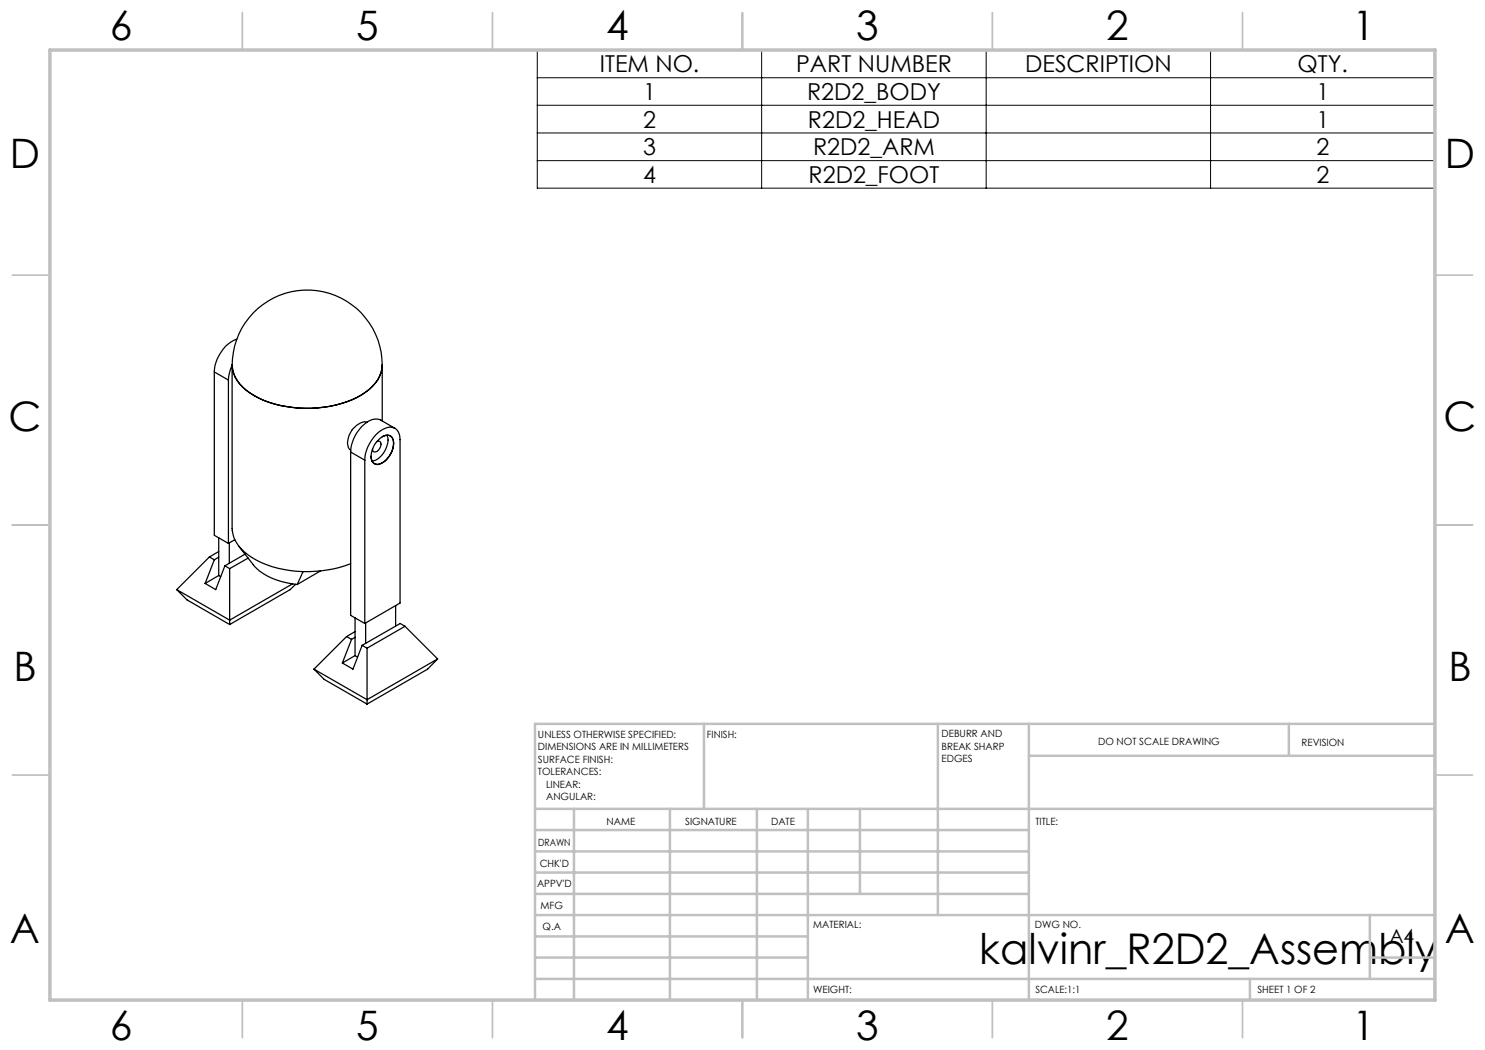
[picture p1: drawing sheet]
<svg xmlns="http://www.w3.org/2000/svg" width="297mm" height="210mm" viewBox="0 0 297 210" stroke-linecap="round" stroke-linejoin="round" font-family="sans-serif">
<g fill="none" stroke="#000" stroke-width=".25">
<path d="M42.9 74.4l2.8 1.6M42.9 74.4v32.7l2.8 1.6M45.7 76v32.7M46.4 73a15 15 0 0 1 15-15 15 15 0 0 1 15 15M46.4 73.1l-.5 1.6-.2 1.3M46.4 73a7.5 7.5 0 0 0 4.4 6.1 23.4 23.4 0 0 0 21.4-.1 7.7 7.7 0 0 0 4.2-5.9v-.1M46.4 73v32.7a7.1 7.1 0 0 0 4 5.8 20.2 20.2 0 0 0 10.2 2.8M47.3 67.9a7.3 7.3 0 0 0-4.4 6.5M76.4 73v11.2M70.1 90.4l2.9 1.6M70.1 90.4v32.7l2.9 1.6M73 92a7.5 7.5 0 0 1 4.3-6.4 1.93 1.93 0 0 1 2.7 1.8v33.2l-7 4.1"/>
<path d="M73 92v32.7M73.4 84.4a3 3 0 0 0-3 1.5 3.8 3.8 0 0 0-.6 3.9l.3 .3M75.4 88.3a.58 .58 0 0 1 .7 .1 .58 .58 0 0 1 .1 .7l-.1 .4a.99 .99 0 0 1-1.5 .7l-.1-.4M76 87.7l.4-.3a1.39 1.39 0 0 1 1.6-.3 1.39 1.39 0 0 1 .7 1.5 4.7 4.7 0 0 1-3.1 4.3 1.43 1.43 0 0 1-1.4-1.9l.2-1a4.7 4.7 0 0 1 1.6-2.3zM76.4 87.3a1.38 1.38 0 0 1 1.6-.1 1.38 1.38 0 0 1 .7 1.4 4.4 4.4 0 0 1-3.2 4.3 1.42 1.42 0 0 1-1.3-1.6M77.4 87.1a4.4 4.4 0 0 1-2.7 5.1h-.3M79 85.7l-2.8-1.7a2.86 2.86 0 0 0-3.3 .8 7.8 7.8 0 0 0-2.8 5.6M35.3 117.9l2.1 2.1 8.5 4.9M41.9 111.4l-6.6 6.5M41.9 111.4l1 .6M42.9 112l-1.9 4.7M43.7 111.4l-.8 .6"/>
<path d="M43.7 115.1l-2.7 1.6M43.7 110.3l-1.8 1.1M43.7 115.1l.4 .2M43.7 107.6v7.5M45 113.2l-1.9 4.7-2.1-1.2M45 113.2l.9 .5M45.9 108.6v4.1M45.9 113.7v11.2M47 107.9l-1.3 .8M47.7 109.2l3 3.8a12 12 0 0 0 7.6 3.8l1.1 .1M49 110.8l-4 2.4M49.6 111.6l-3.7 2.1"/>
<path d="M58.5 116.8l-12.6 7.2-10.6-6.1M59.1 116.9l-1.1 1-12.1 7M60.6 114.3l-1.2 2.6M64.1 114.2l-4.7 2.7M70.1 112.7a25 25 0 0 1-9.5 1.6M62.8 133.8l2 2.1 8.6 4.9M69.3 127.3l-6.5 6.5M69.3 127.3l1 .6M70.3 127.9l-1.8 4.7M71 127.5l-.7 .4M71 131.1l-2.5 1.5M71 126.3l-1.7 1"/>
<path d="M71 131.1l.5 .3M71 123.6v7.5M72.4 129.1l-1.8 4.7-2.1-1.2M72.4 129.1l1 .5M73.1 124.6v4.1M73.4 129.6v11.2M79.1 121.1v4.1M81 125.3l-7.6 4.3M81 125.3l6.5 6.5M81 125.3l-1-.6-7.6 4.4M87.5 131.8l-14.1 8.1-10.6-6.1M87.5 131.8l-2 2-12.1 7"/>
</g>
<path d="M107.5 10h179.5v27.6h-179.5zM107.5 15.5h179.5M152.3 10v27.6M197.2 10v27.6M242.1 10v27.6M107.5 21.1h179.5M107.5 26.6h179.5M107.5 32.1h179.5" fill="none" stroke="#000" stroke-width=".2"/>
<g fill="none" stroke="#c0c0c0" stroke-width=".35">
<path d="M48.5 2.5v7.5M98.5 2.5v7.5M148.5 2.5v7.5M198.5 2.5v7.5M248.5 2.5v7.5M2.5 55h7.5M287 55h7.5M2.5 105h7.5M287 105h7.5M2.5 155h7.5M287 155h7.5M48.5 200v7.5"/>
<path d="M98.5 200v7.5M148.5 200v7.5M198.5 200v7.5M248.5 200v7.5"/>
</g>
<g fill="none" stroke="#c0c0c0" stroke-width=".5">
<path d="M140.8 144.8v17M187.6 144.8v38.2M205.8 144.8v55.2M205.8 151.2h81.2M257.8 144.8v6.4M287 144.8h-180v55.2M107 161.8h180M107 178.8h98.8M107 174.5h98.8M107 170.3h98.8M107 166h98.8M114.8 161.8v38.2"/>
<path d="M134 161.8v38.2M151.4 161.8v38.2M161.6 161.8v38.2M172 161.8v17M107 195.8h180M107 191.5h54.6M107 187.3h54.6M107 183h180M250 195.8v4.2M274 191.5h13M274 183v12.8"/>
</g>
<path d="M10 10h277v190h-277z" fill="none" stroke="#c0c0c0" stroke-width=".7"/>
<text font-size="8.5" x="195.9" y="192.7">kalvinr_R2D2_Assembly</text>
<g font-size="8.1">
<text x="22" y="8">6</text>
<text x="71.2" y="8">5</text>
<text x="121.2" y="8">4</text>
<text x="171.2" y="8">3</text>
<text x="221.2" y="8">2</text>
<text x="270.5" y="8">1</text>
<text x="2" y="33.6">D</text>
<text x="289" y="33.6">D</text>
<text x="1.7" y="86.1">C</text>
<text x="288.7" y="86.1">C</text>
<text x="2.7" y="136.1">B</text>
<text x="289.7" y="136.1">B</text>
<text x="2" y="188.6">A</text>
<text x="289" y="188.6">A</text>
<text x="22" y="208">6</text>
<text x="71.2" y="208">5</text>
<text x="121.2" y="208">4</text>
<text x="171.2" y="208">3</text>
<text x="221.2" y="208">2</text>
<text x="270.5" y="208">1</text>
</g>
<g font-size="4.7">
<text x="120" y="14.5">ITEM NO.</text>
<text x="159.2" y="14.5">PART NUMBER</text>
<text x="205" y="14.5">DESCRIPTION</text>
<text x="259.5" y="14.5">QTY.</text>
<text x="128.6" y="20">1</text>
<text x="161.4" y="20">R2D2_BODY</text>
<text x="263.3" y="20">1</text>
<text x="128.6" y="25.5">2</text>
<text x="161.6" y="25.5">R2D2_HEAD</text>
<text x="263.3" y="25.5">1</text>
<text x="128.6" y="31">3</text>
<text x="162.6" y="31">R2D2_ARM</text>
<text x="263.3" y="31">2</text>
<text x="128.6" y="36.6">4</text>
<text x="161.7" y="36.6">R2D2_FOOT</text>
<text x="263.3" y="36.6">2</text>
</g>
<text font-size="3.9" x="277.9" y="188.5">A4</text>
<g font-size="2">
<text x="107.6" y="147.6">UNLESS OTHERWISE SPECIFIED:</text>
<text x="141.4" y="147.6">FINISH:</text>
<text x="188.3" y="147.5">DEBURR AND</text>
<text x="188.3" y="150">BREAK SHARP</text>
<text x="219.6" y="149">DO NOT SCALE DRAWING</text>
<text x="260.3" y="149.2">REVISION</text>
<text x="107.6" y="150.1">DIMENSIONS ARE IN MILLIMETERS</text>
<text x="107.6" y="152.6">SURFACE FINISH:</text>
<text x="107.6" y="155.1">TOLERANCES:</text>
<text x="188.3" y="152.5">EDGES</text>
<text x="109.2" y="157.6">LINEAR:</text>
<text x="109.2" y="160.1">ANGULAR:</text>
<text x="121.3" y="165">NAME</text>
<text x="137" y="164.9">SIGNATURE</text>
<text x="154.2" y="164.9">DATE</text>
<text x="207.1" y="164.9">TITLE:</text>
<text x="107.6" y="169.1">DRAWN</text>
<text x="107.9" y="173.3">CHK'D</text>
<text x="107.4" y="177.4">APPV'D</text>
<text x="108.1" y="181.8">MFG</text>
<text x="108.5" y="186">Q.A</text>
<text x="162.6" y="185.5">MATERIAL:</text>
<text x="207" y="185.5">DWG NO.</text>
<text x="162.6" y="198.5">WEIGHT:</text>
<text x="207.1" y="198.6">SCALE:1:1</text>
<text x="251.5" y="198.6">SHEET 1 OF 2</text>
</g>
</svg>
